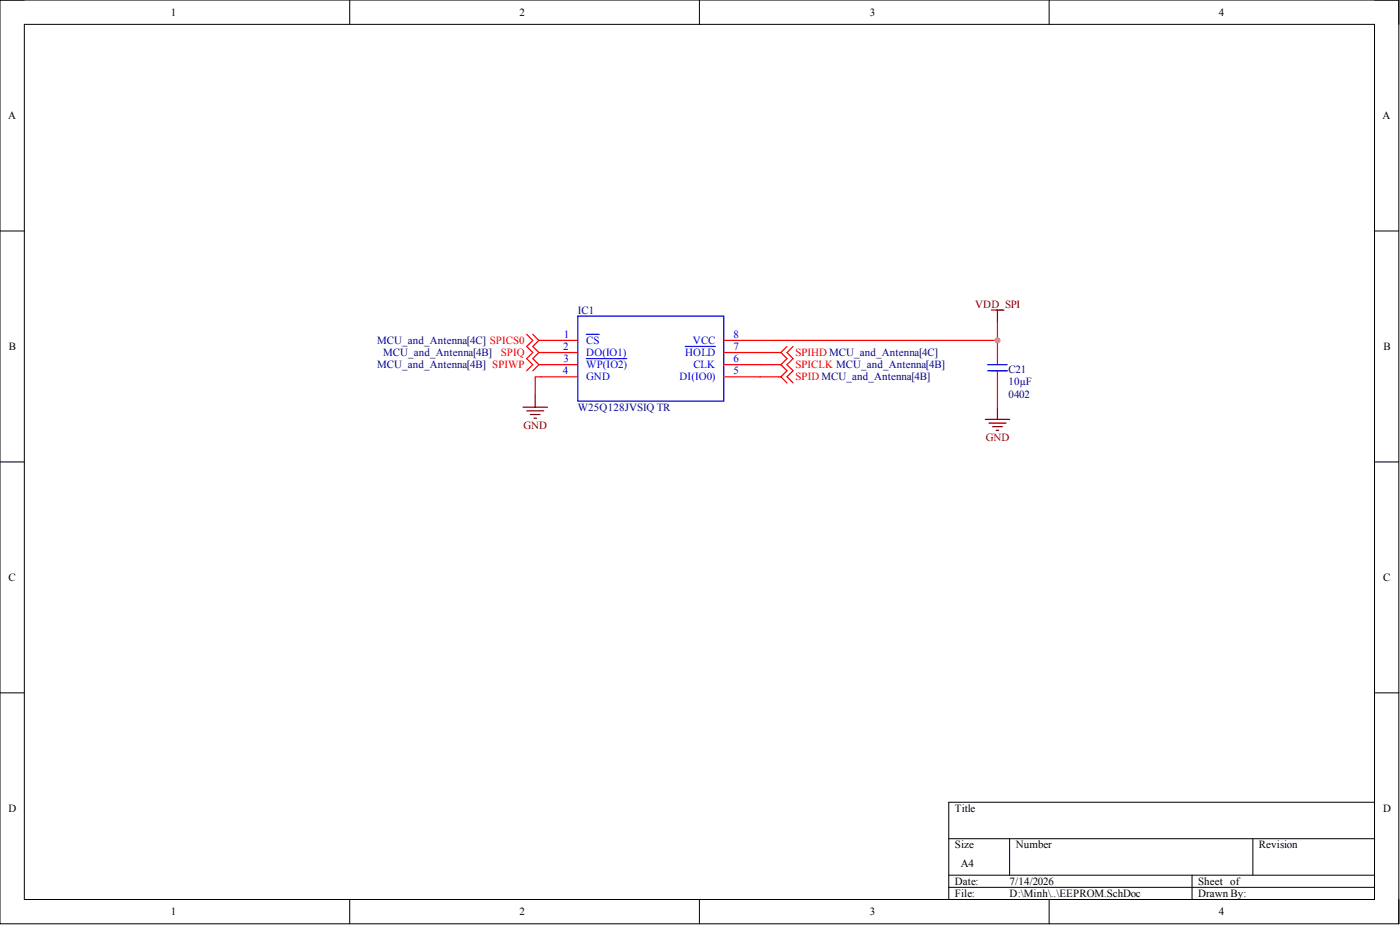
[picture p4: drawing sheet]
<svg xmlns="http://www.w3.org/2000/svg" width="292mm" height="193mm" viewBox="0 0 292 193" stroke-linecap="round" stroke-linejoin="round" font-family="sans-serif">
<g fill="none" stroke="#000" stroke-width=".21">
<path d="M0 0h291.9v192.7h-291.9zM0 0h5.1M5.1 5.1h281.7v182.5h-281.7zM73 0v5.1M145.9 0v5.1M218.9 0v5.1M286.8 0h5.1v5.1M0 48.2h5.1M286.8 48.2h5.1M0 96.4h5.1M286.8 96.4h5.1M0 144.5h5.1"/>
<path d="M286.8 144.5h5.1M198 175h88.8M210.6 175v7.6M261.4 175v7.6M286.8 167.4h-88.8v20.2M73 187.6v5.1M145.9 187.6v5.1M198 182.6h88.8M198 185.1h88.8M218.9 187.6v5.1M248.7 182.6v5M291.9 187.6v5.1"/>
</g>
<path d="M120.6 65.9h30.4v17.8h-30.4zM122.3 69.7h2.7M122.3 74.8h8.5M143 72.3h6.2M206.1 77.3h4M206.1 76.1h4" fill="none" stroke="#00f" stroke-width=".25"/>
<g fill="none" stroke="#f00" stroke-width=".25">
<path d="M109.9 69.7l1.3 1.3-1.3 1.3 1.3 1.2-1.3 1.3 1.3 1.3-1.3 1.2M111.2 69.7l1.2 1.3M112.4 71h8.2M112.4 73.5h8.2M112.4 76.1h8.2M112.4 71l-1.2 1.3 1.2 1.2M112.4 73.5l-1.2 1.3 1.2 1.3M112.4 76.1l-1.2 1.2M120.6 78.6h-8.9v3.8M151 73.5h7.6M151 76.1h7.6M151 78.6h7.6"/>
<path d="M162.4 73.5h.5M162.4 76.1h.5M162.4 78.6h.5M162.9 73.5l1.3 1.3-1.3 1.3M162.9 76.1l1.3 1.2-1.3 1.3M162.9 78.6l1.3 1.3M164.2 72.3l-1.3 1.2M165.5 72.3l-1.3 1.2 1.3 1.3-1.3 1.3 1.3 1.2-1.3 1.3 1.3 1.3M208.1 67.2v3.8h-57.1M208.1 73.5v2.6M208.1 77.3v2.6"/>
</g>
<path d="M206.8 64.7h2.6M208.1 64.7v2.5M109.1 85h5.1M109.9 85.7h3.5M110.7 86.5h2M111.4 87.2h.5M111.7 82.4v2.6M205.6 87.5h5M206.3 88.3h3.6M207.1 89h2M207.9 89.8h.5M208.1 85v2.5" fill="none" stroke="#800000" stroke-width=".25"/>
<circle cx="208.1" cy="71" r=".51" fill="#f0f"/>
<circle cx="208.1" cy="71" r=".51" fill="none" stroke="#f0f" stroke-width=".21"/>
<path d="M208.1 71v2.5" fill="none" stroke="#f00" stroke-width=".25"/>
<circle cx="208.1" cy="71" r=".51" fill="#f0f"/>
<circle cx="208.1" cy="71" r=".51" fill="none" stroke="#f0f" stroke-width=".21"/>
<path d="M158.6 73.5h3.8M158.6 76.1h3.8M158.6 78.6h3.8M208.1 79.9v5.1" fill="none" stroke="#f00" stroke-width=".25"/>
<g font-size="2.3">
<text x="35.6" y="3.3">1</text>
<text x="108.4" y="3.3">2</text>
<text x="181.5" y="3.3">3</text>
<text x="254.3" y="3.3">4</text>
<text x="1.7" y="24.9">A</text>
<text x="288.5" y="24.9">A</text>
<text x="1.9" y="73">B</text>
<text x="288.6" y="73">B</text>
<text x="1.8" y="121.2">C</text>
<text x="288.6" y="121.2">C</text>
<text x="1.8" y="169.4">D</text>
<text x="199.2" y="169.4">Title</text>
<text x="288.6" y="169.4">D</text>
<text x="199.2" y="177">Size</text>
<text x="211.9" y="177">Number</text>
<text x="262.7" y="177">Revision</text>
<text x="199.2" y="184.6">Date:</text>
<text x="200.5" y="180.8">A4</text>
<text x="210.6" y="184.6">7/14/2026</text>
<text x="250" y="184.6">Sheet of</text>
<text x="35.6" y="190.9">1</text>
<text x="108.4" y="190.9">2</text>
<text x="181.5" y="190.9">3</text>
<text x="199.2" y="187.1">File:</text>
<text x="210.6" y="187.1">D:\Minh\..\EEPROM.SchDoc</text>
<text x="250" y="187.1">Drawn By:</text>
<text x="254.3" y="190.9">4</text>
</g>
<g font-size="2.3" fill="#000080">
<text x="120.6" y="65.4">IC1</text>
<text x="78.7" y="71.8">MCU_and_Antenna[4C] SPICS0</text>
<text x="78.7" y="76.8">MCU_and_Antenna[4B] SPIWP</text>
<text x="79.9" y="74.3">MCU_and_Antenna[4B]</text>
<text x="210.4" y="77.9">C21</text>
<text x="210.4" y="82.9">0402</text>
<text x="210.4" y="80.4">10µF</text>
<text x="120.6" y="85.7">W25Q128JVSIQ TR</text>
</g>
<g font-size="2.3" fill="#800000">
<text x="203.5" y="64.2">VDD_SPI</text>
<text x="109.2" y="89.5">GND</text>
<text x="205.7" y="92.1">GND</text>
</g>
<g font-size="2.3" fill="#00f">
<text x="117.7" y="70.5">1</text>
<text x="122.3" y="71.8">CS</text>
<text x="144.6" y="71.8">VCC</text>
<text x="153" y="70.5">8</text>
<text x="117.5" y="73">2</text>
<text x="117.6" y="75.6">3</text>
<text x="122.3" y="74.3">DO(IO1)</text>
<text x="122.3" y="76.8">WP(IO2)</text>
<text x="143" y="74.3">HOLD</text>
<text x="144.7" y="76.8">CLK</text>
<text x="153" y="75.6">6</text>
<text x="153" y="73">7</text>
<text x="117.4" y="78.1">4</text>
<text x="122.3" y="79.4">GND</text>
<text x="141.8" y="79.4">DI(IO0)</text>
<text x="153" y="78.1">5</text>
</g>
<g font-size="2.3" fill="#f00">
<text x="104.5" y="74.3">SPIQ</text>
<text x="166" y="74.3">SPIHD MCU_and_Antenna[4C]</text>
<text x="166" y="76.8">SPICLK MCU_and_Antenna[4B]</text>
<text x="166" y="79.4">SPID MCU_and_Antenna[4B]</text>
</g>
</svg>
